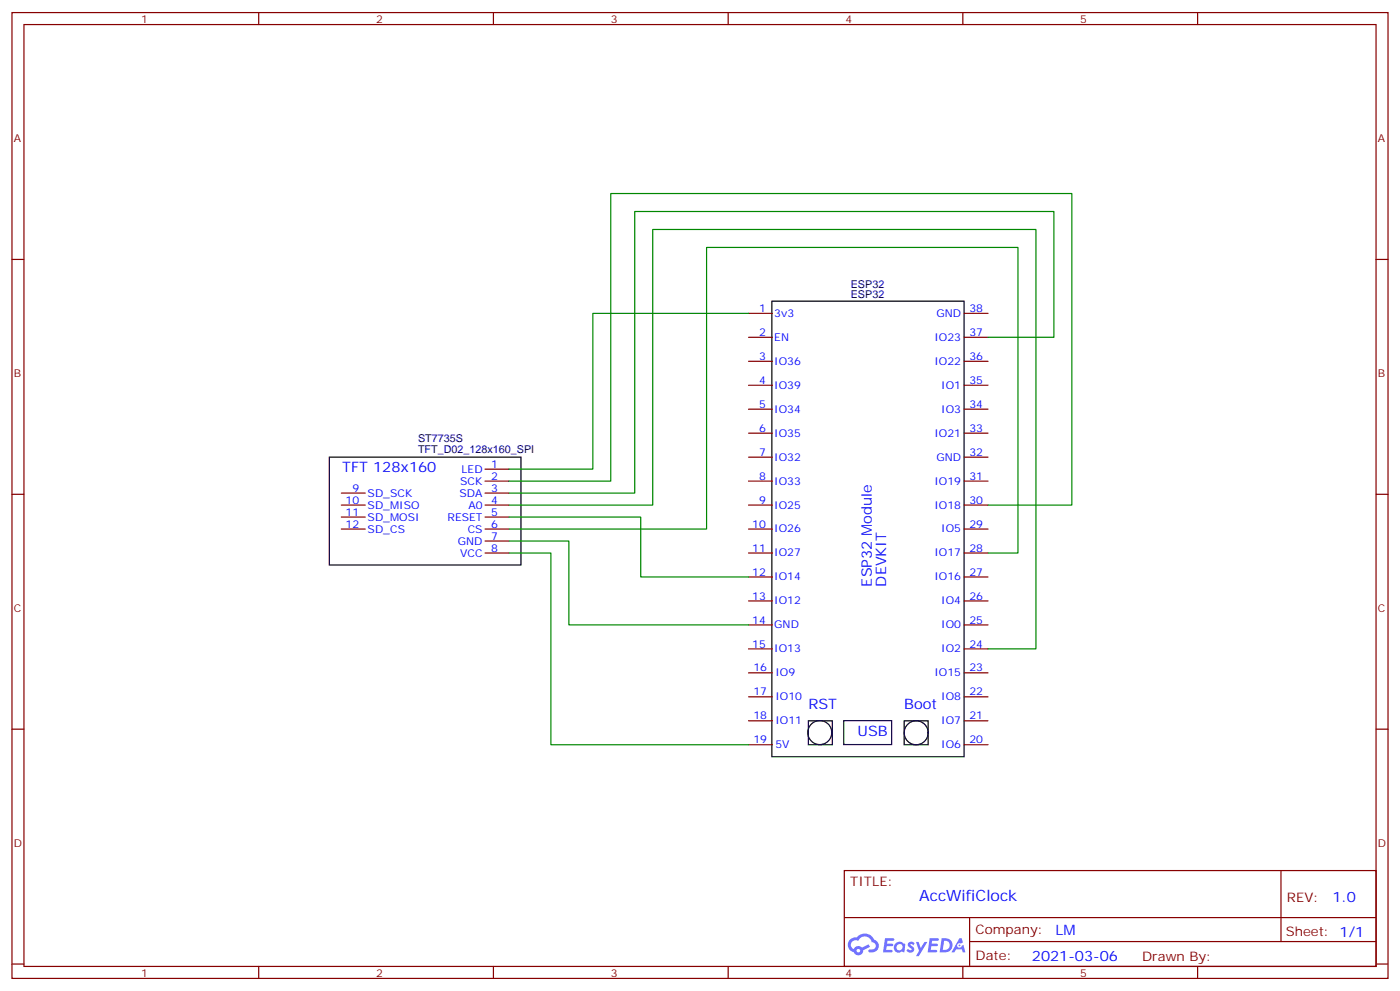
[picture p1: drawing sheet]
<svg xmlns="http://www.w3.org/2000/svg" width="412mm" height="292mm" viewBox="0 0 412 292" stroke-linecap="round" stroke-linejoin="round" font-family="sans-serif">
<g fill="none" stroke="#870000" stroke-width=".35">
<path d="M3.5 3.7h405.4v284.3h-405.4zM7.1 7.2h398.2v277.3h-398.2zM76.2 3.7v3.5M145.3 3.7v3.5M214.5 3.7v3.5M283.6 3.7v3.5M352.8 3.7v3.5M3.5 76.4h3.6M405.3 76.4h3.6M3.5 145.5h3.6M405.3 145.5h3.6M3.5 214.7h3.6"/>
<path d="M405.3 214.7h3.6M248.7 256.3h156.6v28.2h-156.6zM377.3 256.3v20.9M248.7 270.1h156.5M285.6 277.2h119.6M285.6 270.1v14.2M3.5 283.8h3.6M76.2 284.5v3.5M145.3 284.5v3.5M214.5 284.5v3.5M283.6 284.5v3.5M352.8 284.5v3.5"/>
<path d="M405.3 283.8h3.6"/>
</g>
<g fill="#5487ff">
<path d="M267.7 277.5a1.22 1.22 0 0 1 1.7 .2l-.4 .6a.47 .47 0 0 0-.3-.4 .47 .47 0 0 0-.5 .2l.1 .2a1.14 1.14 0 0 1 .8 1.8 1.14 1.14 0 0 1-1.9 0l-.2-.2 .5-.6 .7 .5a.29 .29 0 0 0 .3-.3 .29 .29 0 0 0-.2-.3 1.04 1.04 0 0 1-.6-1.7z"/>
<path d="M260.7 276.2h2.4l.3 .2-.2 .5-1.8 .1-.1 .8h1.5l.3 .4-.3 .4h-1.6l-.2 1.1h1.7l.2 .3-.2 .3-2.6 .1z"/>
<path d="M273.8 276.2h2.4l.3 .2-.1 .5-1.8 .1-.2 .8h1.6l.3 .4-.4 .4-1.6-.1-.1 1.1 1.7 .1 .2 .3-.2 .3-2.6 .1z"/>
<path d="M282.6 276.2h.7l.3 1.3-.6 .3a.69 .69 0 0 0-1 .3 .69 .69 0 0 0 .4 .9 .69 .69 0 0 0 .9-.6l.5-.2 .6 2.2h-.8l-.2-.9h-1.8l-.5 .9h-.8z"/>
<path d="M269.8 277.3h.8l.6 1.8 1.1-1.8h.9l-2.6 4.2h-.8l.9-1.5z"/>
<path d="M277.4 276.2l-.6 4.2h1.3a2.11 2.11 0 0 0 2.5-2.1 2.11 2.11 0 0 0-2.5-2.1zM278.1 277a1.39 1.39 0 0 1 1.7 1.4 1.39 1.39 0 0 1-1.8 1.2h-.3z"/>
<path d="M263.7 277.8a1.54 1.54 0 0 0-.1 2.2 1.54 1.54 0 0 0 2.2 .1l.6 .3 .3-2.3-.2-.3h-.4a1.49 1.49 0 0 0-2.4 0zM264 278.8a.94 .94 0 0 1 1.8 0 .94 .94 0 0 1-1.8 0z"/>
<path d="M250.4 276.6a2.18 2.18 0 0 0 1.1 3.7 1.44 1.44 0 0 0 1.6 .9 1.44 1.44 0 0 0 1.2-1.4l2-1.1-.5-.7-1.9 1a1.47 1.47 0 0 0-2.4 .4 1.39 1.39 0 0 1-.7-1.9 1.39 1.39 0 0 1 2-.5 2.12 2.12 0 0 1 2.2-1.3 2.12 2.12 0 0 1 1.9 1.7 1.14 1.14 0 0 1 1.1 1.4 1.14 1.14 0 0 1-1.7 .7 .43 .43 0 0 0-.5 .4 .43 .43 0 0 0 .4 .5 1.98 1.98 0 0 0 2.5-1.2 1.98 1.98 0 0 0-1.2-2.6 3.1 3.1 0 0 0-5.3-.6l-.9 .1zM252.3 279.9a.55 .55 0 0 1 1.1 0 .55 .55 0 0 1-1.1 0z"/>
<circle cx="282.6" cy="278.3" r=".26"/>
</g>
<g fill="none" stroke="#000" stroke-width=".35">
<path d="M227.4 88.7h56.6v134.1h-56.6zM97 134.6h56.5v31.7h-56.5zM238.1 212.2h7.1v7.1h-7.1zM248.5 212.1h14.1v7.1h-14.1zM266.3 212.2h7.1v7.1h-7.1z"/>
<circle cx="241.5" cy="215.7" r="3.5"/>
<circle cx="269.9" cy="215.7" r="3.5"/>
</g>
<g fill="none" stroke="#870000" stroke-width=".35">
<path d="M220.5 99.3h7M220.5 92.3h7M284 99.3h7M284 92.3h7M220.5 113.4h7M220.5 106.4h7M284 113.4h7M284 106.4h7M142.9 138.1h7M220.5 134.6h7M220.5 127.5h7M220.5 120.5h7"/>
<path d="M284 134.6h7M284 127.5h7M284 120.5h7M100.5 155.8h7.1M100.5 148.7h7.1M100.5 145.2h7.1M100.5 152.2h7.1M142.9 155.8h7M142.9 148.7h7M142.9 141.6h7M142.9 145.2h7M142.9 152.2h7"/>
<path d="M142.9 159.3h7M220.5 155.8h7M220.5 148.7h7M220.5 141.6h7M284 155.8h7M284 148.7h7M284 141.6h7M142.9 162.8h7M220.5 176.9h7M220.5 169.9h7M220.5 162.8h7M284 176.9h7"/>
<path d="M284 169.9h7M284 162.8h7M220.5 191h7M220.5 184h7M220.5 198.1h7M284 191h7M284 184h7M284 198.1h7M220.5 205.1h7M220.5 212.2h7M220.5 219.3h7M284 205.1h7"/>
<path d="M284 212.2h7M284 219.3h7"/>
</g>
<path d="M220.5 92.3h-45.9v45.8h-24.7M291 99.3h19.4v-37h-123.4v82.9h-37.1M149.9 159.3h17.7v24.7h52.9M149.9 155.8h58.2v-83h91.8v90h-8.9M149.9 152.2h38.8v17.7h31.8M149.9 148.7h42.4v-81.1h112.9v123.4h-14.2M149.9 141.6h30v-84.6h135.8v91.7h-24.7M149.9 162.8h12.4v56.5h58.2" fill="none" stroke="#008700" stroke-width=".35"/>
<text font-size="4.6" fill="#00f" x="270.8" y="265.3">AccWifiClock</text>
<g font-size="4.2" fill="#00f">
<text x="100.8" y="138.9">TFT 128x160</text>
<text x="256.8" y="172.7" transform="rotate(-90 256.8 172.7)">ESP32 Module</text>
<text x="261" y="172.7" transform="rotate(-90 261 172.7)">DEVKIT</text>
<text x="238.1" y="208.7">RST</text>
<text x="266.4" y="208.7">Boot</text>
<text x="252.6" y="216.8">USB</text>
<text x="392.5" y="265.6">1.0</text>
<text x="310.9" y="275.1">LM</text>
<text x="304" y="282.9">2021-03-06</text>
</g>
<g font-size="3.9" fill="#800">
<text x="250.5" y="260.9">TITLE:</text>
<text x="379.1" y="265.6">REV:</text>
<text x="287.4" y="275.1">Company:</text>
<text x="378.7" y="275.7">Sheet: 1/1</text>
<text x="287.4" y="282.8">Date:</text>
<text x="336.4" y="282.8">Drawn By:</text>
</g>
<g font-size="3.2" fill="#800">
<text x="41.6" y="6.7">1</text>
<text x="110.8" y="6.7">2</text>
<text x="179.9" y="6.7">3</text>
<text x="249.1" y="6.7">4</text>
<text x="318.2" y="6.7">5</text>
<text x="4.1" y="41.8">A</text>
<text x="405.9" y="41.8">A</text>
<text x="4.1" y="110.9">B</text>
<text x="405.9" y="110.9">B</text>
<text x="4.1" y="180.1">C</text>
<text x="405.9" y="180.1">C</text>
<text x="4.1" y="249.2">D</text>
<text x="405.9" y="249.2">D</text>
<text x="41.6" y="287.5">1</text>
<text x="110.8" y="287.5">2</text>
<text x="179.9" y="287.5">3</text>
<text x="249.1" y="287.5">4</text>
<text x="318.2" y="287.5">5</text>
</g>
<g font-size="3.2" fill="#000080">
<text x="250.6" y="87.6">ESP32</text>
<text x="250.6" y="84.7">ESP32</text>
<text x="123.1" y="130.2">ST7735S</text>
<text x="123.1" y="133.4">TFT_D02_128x160_SPI</text>
</g>
<g font-size="3.2" fill="#00f">
<text x="223.6" y="91.8">1</text>
<text x="228.1" y="93.3">3v3</text>
<text x="275.8" y="93.3">GND</text>
<text x="285.6" y="91.8">38</text>
<text x="223.6" y="98.9">2</text>
<text x="228.1" y="100.3">EN</text>
<text x="275.2" y="100.3">IO23</text>
<text x="285.6" y="98.9">37</text>
<text x="223.6" y="106">3</text>
<text x="228.1" y="107.4">IO36</text>
<text x="275.2" y="107.4">IO22</text>
<text x="285.6" y="106">36</text>
<text x="223.6" y="113">4</text>
<text x="285.6" y="113">35</text>
<text x="228.1" y="114.4">IO39</text>
<text x="277.3" y="114.4">IO1</text>
<text x="223.6" y="120.1">5</text>
<text x="228.1" y="121.5">IO34</text>
<text x="277.3" y="121.5">IO3</text>
<text x="285.6" y="120.1">34</text>
<text x="223.6" y="127.1">6</text>
<text x="228.1" y="128.5">IO35</text>
<text x="275.2" y="128.5">IO21</text>
<text x="285.6" y="127.1">33</text>
<text x="144.6" y="137.8">1</text>
<text x="223.6" y="134.2">7</text>
<text x="228.1" y="135.6">IO32</text>
<text x="275.8" y="135.6">GND</text>
<text x="285.6" y="134.2">32</text>
<text x="135.6" y="142.7">SCK</text>
<text x="136" y="139.2">LED</text>
<text x="144.6" y="141.3">2</text>
<text x="223.6" y="141.2">8</text>
<text x="228.1" y="142.6">IO33</text>
<text x="275.2" y="142.6">IO19</text>
<text x="285.6" y="141.2">31</text>
<text x="101.8" y="148.3">10</text>
<text x="103.8" y="144.8">9</text>
<text x="108.3" y="146.2">SD_SCK</text>
<text x="108.3" y="149.8">SD_MISO</text>
<text x="135.4" y="146.2">SDA</text>
<text x="138" y="149.8">A0</text>
<text x="144.6" y="144.8">3</text>
<text x="144.6" y="148.3">4</text>
<text x="223.6" y="148.3">9</text>
<text x="228.1" y="149.7">IO25</text>
<text x="275.2" y="149.7">IO18</text>
<text x="285.6" y="148.3">30</text>
<text x="101.8" y="151.9">11</text>
<text x="101.8" y="155.4">12</text>
<text x="108.3" y="153.3">SD_MOSI</text>
<text x="131.8" y="153.3">RESET</text>
<text x="144.6" y="151.9">5</text>
<text x="144.6" y="155.4">6</text>
<text x="221.6" y="155.3">10</text>
<text x="285.6" y="155.3">29</text>
<text x="108.3" y="156.8">SD_CS</text>
<text x="134.9" y="160.3">GND</text>
<text x="137.8" y="156.8">CS</text>
<text x="144.6" y="158.9">7</text>
<text x="228.1" y="156.8">IO26</text>
<text x="277.3" y="156.8">IO5</text>
<text x="135.6" y="163.9">VCC</text>
<text x="144.6" y="162.5">8</text>
<text x="221.6" y="162.4">11</text>
<text x="228.1" y="163.8">IO27</text>
<text x="275.2" y="163.8">IO17</text>
<text x="285.6" y="162.4">28</text>
<text x="221.6" y="169.5">12</text>
<text x="228.1" y="170.9">IO14</text>
<text x="275.2" y="170.9">IO16</text>
<text x="285.6" y="169.5">27</text>
<text x="221.6" y="176.5">13</text>
<text x="228.1" y="177.9">IO12</text>
<text x="277.3" y="177.9">IO4</text>
<text x="285.6" y="176.5">26</text>
<text x="221.6" y="183.6">14</text>
<text x="228.1" y="185">GND</text>
<text x="277.3" y="185">IO0</text>
<text x="285.6" y="183.6">25</text>
<text x="221.6" y="190.6">15</text>
<text x="285.6" y="190.6">24</text>
<text x="221.9" y="197.7">16</text>
<text x="228.1" y="192">IO13</text>
<text x="277.3" y="192">IO2</text>
<text x="285.6" y="197.7">23</text>
<text x="228.4" y="199.1">IO9</text>
<text x="275.2" y="199.1">IO15</text>
<text x="221.9" y="204.7">17</text>
<text x="228.4" y="206.1">IO10</text>
<text x="277.3" y="206.1">IO8</text>
<text x="285.6" y="204.7">22</text>
<text x="221.9" y="211.8">18</text>
<text x="228.4" y="213.2">IO11</text>
<text x="277.3" y="213.2">IO7</text>
<text x="285.6" y="211.8">21</text>
<text x="221.9" y="218.8">19</text>
<text x="228.4" y="220.3">5V</text>
<text x="277.3" y="220.3">IO6</text>
<text x="285.6" y="218.8">20</text>
</g>
</svg>
